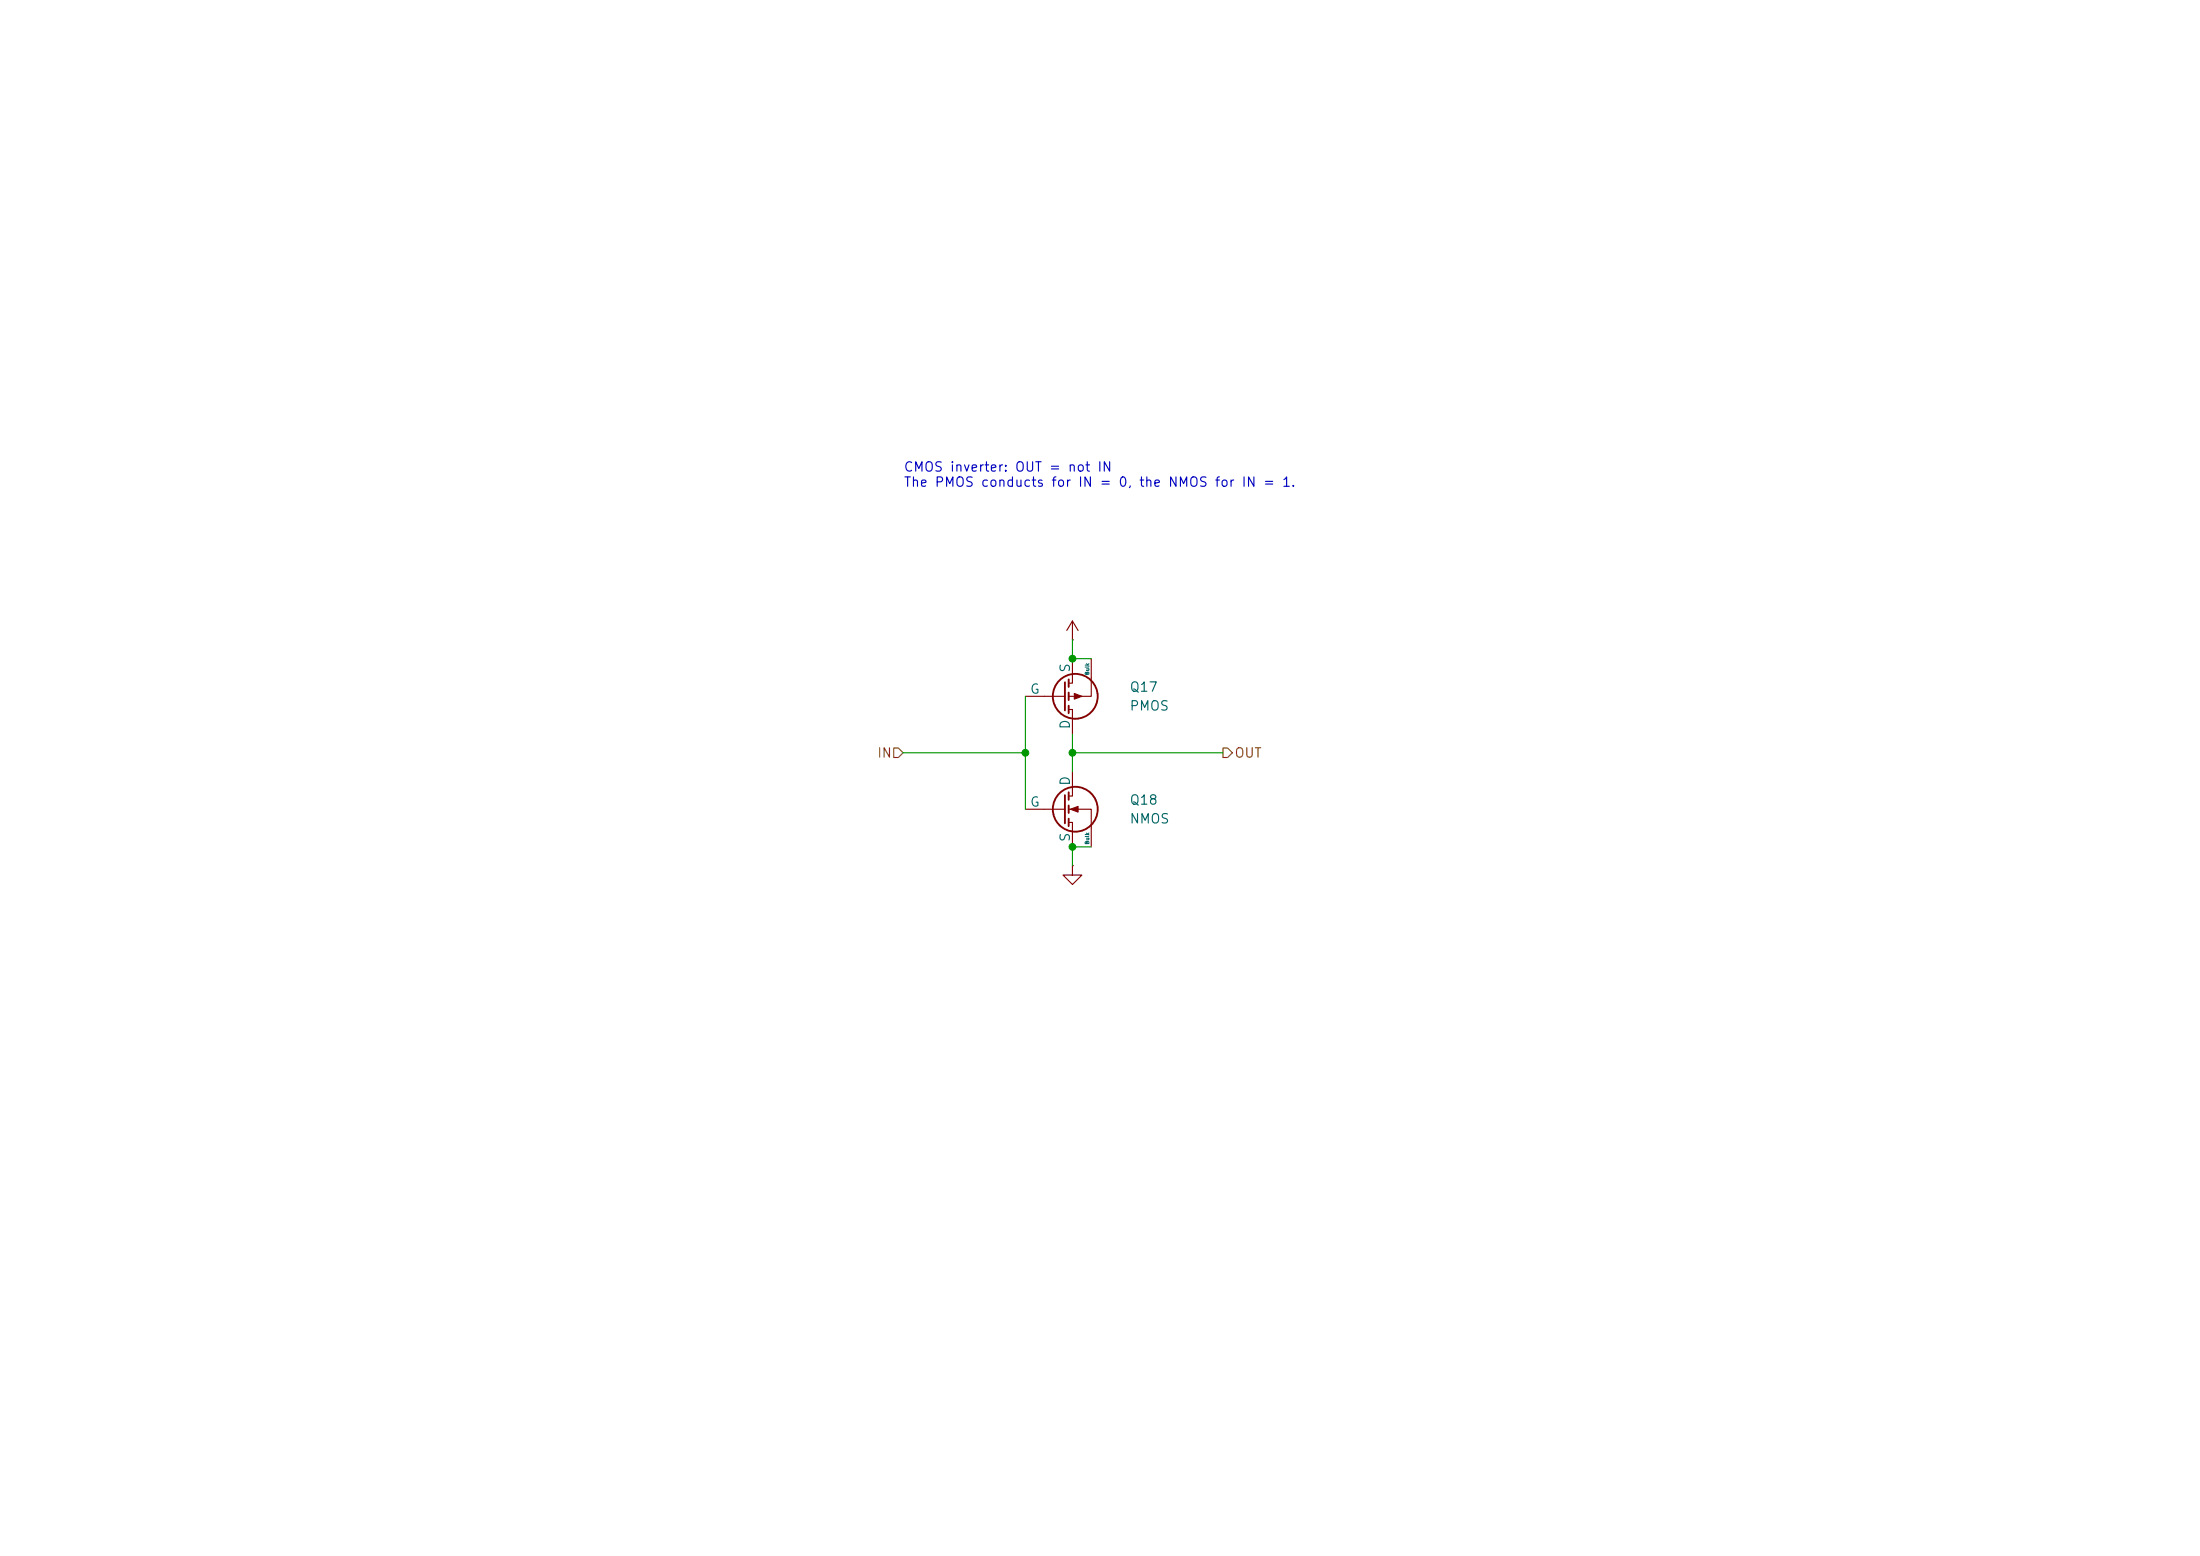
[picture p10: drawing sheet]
<svg xmlns="http://www.w3.org/2000/svg" width="297mm" height="210mm" viewBox="0 0 297 210" stroke-linecap="round" stroke-linejoin="round" font-family="sans-serif">
<g fill="none" stroke="#840000" stroke-width=".25">
<path d="M143.8 92.1v3.8M144.3 91.7v1M144.3 93.5v1M144.3 95.3v1M143.8 107.3v3.8M144.3 106.9v1.1M144.3 108.7v1M144.3 110.5v1"/>
<circle cx="145.2" cy="94" r="3"/>
<circle cx="145.2" cy="109.2" r="3"/>
</g>
<g fill="none" stroke="#840000" stroke-width=".15">
<path d="M138.4 94h5.4M144.3 95.8h.5v3.3M144.8 88.9v3.3h-.5M144.8 86.4h.1M144.8 83.8v2.6M144.8 83.8l-.8 1.3M144.8 83.8l.7 1.3M147.3 88.9v5.1h-3M138.4 109.2h5.4M144.3 111h.5v3.3M144.3 109.2h3v5.1M144.8 104.1v3.3h-.5"/>
<path d="M144.8 116.8v1.3h1.2l-1.2 1.3-1.3-1.3h1.3M144.8 116.8h.1"/>
</g>
<g fill="#840000" stroke="#840000" stroke-width=".15">
<path d="M145 93.6l1 .4-1 .4z"/>
<path d="M144.5 109.2l1-.4v.8z"/>
</g>
<path d="M120.6 101h.7l.6 .6-.6 .6h-.7zM165.1 101h.6l.7 .6-.7 .6h-.6z" fill="none" stroke="#725600" stroke-width=".15"/>
<path d="M138.4 94v15.2M144.8 86.4v2.5h2.5M144.8 99.1v5M121.9 101.6h16.5M144.8 101.6h20.3M147.3 114.3h-2.5v2.5" fill="none" stroke="#009600" stroke-width=".15"/>
<g fill="#009600" stroke="#009600" stroke-width=".14">
<circle cx="144.8" cy="88.9" r=".46"/>
<circle cx="144.8" cy="114.3" r=".46"/>
<circle cx="138.4" cy="101.6" r=".46"/>
<circle cx="144.8" cy="101.6" r=".46"/>
</g>
<g font-size="1.3" fill="#0000c2">
<text x="121.9" y="64">CMOS inverter: OUT = not IN</text>
<text x="121.9" y="66">The PMOS conducts for IN = 0, the NMOS for IN = 1.</text>
</g>
<g font-size="1.3" fill="#006464">
<text x="139" y="94">G</text>
<text x="144.8" y="90.9" transform="rotate(-90 144.8 90.9)">S</text>
<text x="152.4" y="93.7">Q17</text>
<text x="144.8" y="98.5" transform="rotate(-90 144.8 98.5)">D</text>
<text x="152.4" y="96.2">PMOS</text>
<text x="144.8" y="106.1" transform="rotate(-90 144.8 106.1)">D</text>
<text x="139" y="109.2">G</text>
<text x="144.8" y="113.7" transform="rotate(-90 144.8 113.7)">S</text>
<text x="152.4" y="108.9">Q18</text>
<text x="152.4" y="111.5">NMOS</text>
</g>
<g font-size="1.3" fill="#725600">
<text x="118.3" y="102.6">IN</text>
<text x="166.6" y="102.6">OUT</text>
</g>
<g font-size=".5" fill="#006464">
<text x="147.2" y="91.2" transform="rotate(-90 147.2 91.2)">Bulk</text>
<text x="147.2" y="114" transform="rotate(-90 147.2 114)">Bulk</text>
</g>
</svg>
